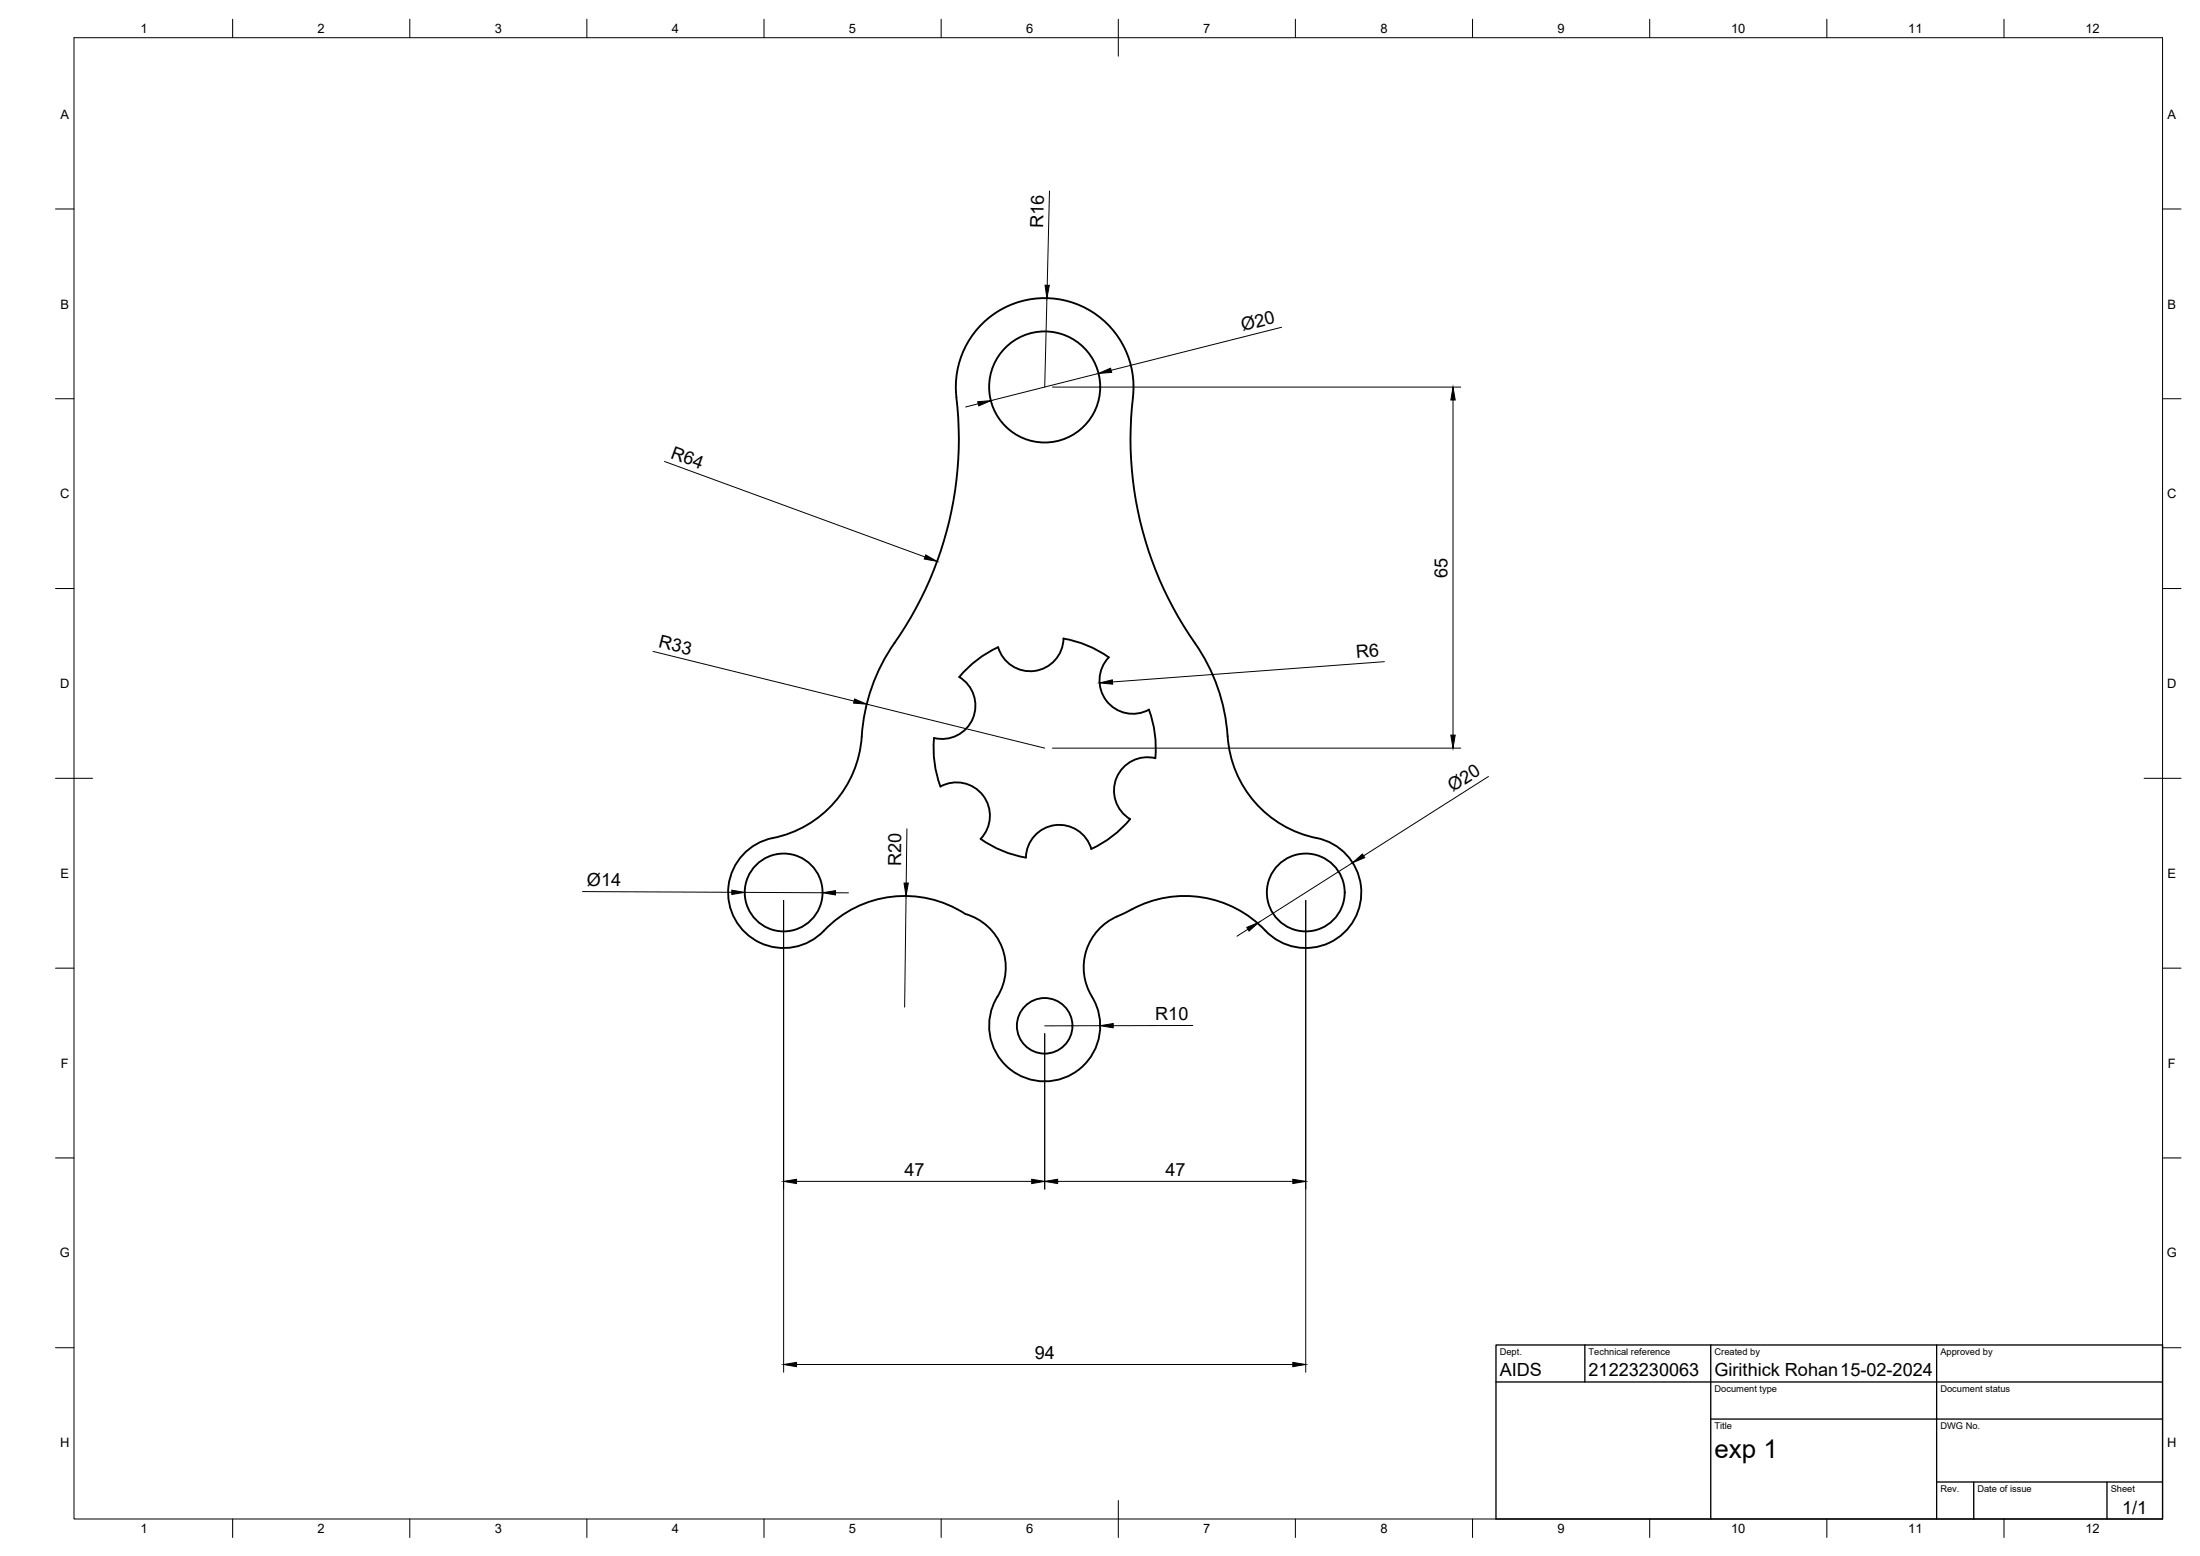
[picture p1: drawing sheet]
<svg xmlns="http://www.w3.org/2000/svg" width="594mm" height="420mm" viewBox="0 0 594 420" stroke-linecap="round" stroke-linejoin="round" font-family="sans-serif">
<!-- layer: Visible -->
<g fill="none" stroke="#000" stroke-width=".51">
<path d="M258.3 107.3a96.4 96.4 0 0 1-17.7 67.7 50.9 50.9 0 0 0-8.1 25.8 30.2 30.2 0 0 1-25.2 25.8 15 15 0 0 0-8.5 22.2 15 15 0 0 0 23.7 2.5M258.3 107.3a24 24 0 0 1 23.8-26.8 24 24 0 0 1 23.8 26.8M305.9 107.3a96.4 96.4 0 0 0 17.7 67.7 49.5 49.5 0 0 1 7.9 23.8M269.5 174.7a9 9 0 0 0 9.8 6.5 9 9 0 0 0 7.9-8.8 30.1 30.1 0 0 1 12.2 5.1 9 9 0 0 0-.6 11.7 9 9 0 0 0 11.4 2.4 30.1 30.1 0 0 1 1.8 13.1 9 9 0 0 0-10.5 5.3 9 9 0 0 0 3.7 11.2 30 30 0 0 1-10.5 8 9 9 0 0 0-9.8-6.4 9 9 0 0 0-7.9 8.8 29.8 29.8 0 0 1-12.2-5.1 9 9 0 0 0 .7-11.7 9 9 0 0 0-11.5-2.4 29.8 29.8 0 0 1-1.8-13.1 9 9 0 0 0 10.5-5.3 9 9 0 0 0-3.7-11.2 29.7 29.7 0 0 1 10.5-8M331.5 198.8a30.2 30.2 0 0 0 25.4 27.8 15 15 0 0 1 8.5 22.2 15 15 0 0 1-23.7 2.5M305.6 245.5l-1.6 .9a17.2 17.2 0 0 0-9.8 8.1 15.5 15.5 0 0 0 1.4 15.9 15 15 0 0 1-14.9 21.5 15 15 0 0 1-10.8-23.8 15 15 0 0 0-9.2-21.3 30 30 0 0 0-38.2 4.5M305.7 245.5a30 30 0 0 1 36 5.8"/>
<circle cx="282.1" cy="104.5" r="15"/>
<circle cx="211.6" cy="241" r="10.5"/>
<circle cx="352.6" cy="241" r="10.5"/>
<circle cx="282.1" cy="277" r="7.5"/>
</g>
<!-- layer: BORDER -->
<g fill="none" stroke="#000" stroke-width=".27">
<path d="M20 10.2h564v400h-564zM62.8 5.2v5M110.7 5.2v5M158.5 5.2v5M206.3 5.2v5M254.1 5.2v5M302 5.2v10M349.8 5.2v5M397.6 5.2v5M445.5 5.2v5M493.3 5.2v5M541.1 5.2v5"/>
<path d="M15 56.4h5M584 56.4h5M15 107.7h5M584 107.7h5M15 158.9h5M584 158.9h5M15 210.2h10M579 210.2h10M15 261.4h5M584 261.4h5M15 312.7h5M584 312.7h5"/>
<path d="M15 363.9h5M584 363.9h5M62.8 410.2v5M110.7 410.2v5M158.5 410.2v5M206.3 410.2v5M254.1 410.2v5M302 405.2v10M349.8 410.2v5M397.6 410.2v5M445.5 410.2v5M493.3 410.2v5"/>
<path d="M541.1 410.2v5"/>
</g>
<!-- layer: TITLEBLOCK -->
<path d="M404 363.2h180v47h-180zM404 373.2h180M428 363.2v10M462 363.2v47M523 363.2v47M462 383.2h122M523 400.2h61M533 400.2v10M569 400.2v10" fill="none" stroke="#000" stroke-width=".36"/>
<!-- layer: FD_Dimensions -->
<g fill="none" stroke="#000" stroke-width=".27">
<path d="M283.4 51.6l-.6 25.4M282.7 80.5l-.6 24M346.1 88.4l-46.1 11.6M264.2 109l-3.4 .9M284.2 104.5h110.3M296.7 100.8l-29.1 7.4M392.4 108v90.5M179.4 124.6l70.4 25.8M176.3 175.9l54.4 13.4M373.8 178.7l-73.4 5.5M234 190.1l48.1 11.9M284.2 202h110.3"/>
<path d="M401.9 209.7l-33.7 21.4M244.9 223.8l-.2 14.6M365.3 233l-25.4 16M157.3 240.7l40.3 .2M201.1 241l21 .1M211.6 243.1v127.4M225.6 241.1h3.5M244.7 241.9l-.4 30M337 250.9l-3 1.9M352.6 243.1v127.4M282.1 279.1v42M297.1 277h-15"/>
<path d="M322.1 276.9l-21.5 .1M215.1 319h63.5M285.6 319h63.5M215.1 368.4h134"/>
</g>
<g fill="#000" stroke="#000" stroke-width=".27">
<path d="M282.2 77h1.2l-.7 3.5zM296.7 100.8l3.2-1.4 .3 1.2zM264 108.5l3.6-.3-3.3 1.4zM392.4 104.5l.6 3.5h-1.2zM250 149.8l3 1.8-3.4-.7zM230.8 188.7l3.2 1.4-3.5-.2zM296.9 184.4l3.5-.8 .1 1.1zM391.8 198.5h1.2l-.6 3.5zM244.1 238.4h1.2l-.6 3.5zM365.3 233l2.6-2.4 .6 1zM197.6 240.4l3.5 .6-3.5 .5zM222.1 241.1l3.5-.6v1.2z"/>
<path d="M336.7 250.4l3.2-1.4-2.6 2.4zM297.1 277l3.5-.6v1.1zM211.6 319l3.5-.6v1.2zM278.6 318.4l3.5 .6-3.5 .6zM282.1 319l3.5-.6v1.2zM349.1 318.4l3.5 .6-3.5 .6zM211.6 368.4l3.5-.5v1.1zM349.1 367.9l3.5 .5-3.5 .6z"/>
</g>
<text font-size="7" x="463" y="393.7">exp 1</text>
<g font-size="4.9">
<text x="281.7" y="61.7" transform="rotate(-89 281.7 61.7)">R16</text>
<text x="335.6" y="89.4" transform="rotate(-14 335.6 89.4)">Ø20</text>
<text x="180.9" y="123.6" transform="rotate(20 180.9 123.6)">R64</text>
<text x="390.9" y="156" transform="rotate(-90 390.9 156)">65</text>
<text x="177.7" y="174.7" transform="rotate(14 177.7 174.7)">R33</text>
<text x="366.3" y="177.8" transform="rotate(-4 366.3 177.8)">R6</text>
<text x="392.3" y="214" transform="rotate(-32 392.3 214)">Ø20</text>
<text x="243.3" y="233.9" transform="rotate(-89 243.3 233.9)">R20</text>
<text x="158.5" y="239.2">Ø14</text>
<text x="312" y="275.5">R10</text>
<text x="244.2" y="317.6">47</text>
<text x="314.7" y="317.6">47</text>
<text x="279.4" y="367">94</text>
<text x="405" y="371.7">AIDS</text>
<text x="429" y="371.7">21223230063</text>
<text x="463" y="371.7">Girithick Rohan15-02-2024</text>
<text x="573.1" y="408.8">1/1</text>
</g>
<g font-size="3.5">
<text x="37.9" y="8.9">1</text>
<text x="85.8" y="8.9">2</text>
<text x="133.6" y="8.9">3</text>
<text x="181.4" y="8.9">4</text>
<text x="229.3" y="8.9">5</text>
<text x="277.1" y="8.9">6</text>
<text x="324.9" y="8.9">7</text>
<text x="372.7" y="8.9">8</text>
<text x="420.6" y="8.9">9</text>
<text x="467.4" y="8.9">10</text>
<text x="515.3" y="8.9">11</text>
<text x="563.1" y="8.9">12</text>
<text x="16.3" y="32">A</text>
<text x="585.3" y="32">A</text>
<text x="16.3" y="83.3">B</text>
<text x="585.3" y="83.3">B</text>
<text x="16.2" y="134.6">C</text>
<text x="585.2" y="134.6">C</text>
<text x="16.2" y="185.8">D</text>
<text x="585.2" y="185.8">D</text>
<text x="16.3" y="237">E</text>
<text x="585.3" y="237">E</text>
<text x="16.4" y="288.3">F</text>
<text x="585.4" y="288.3">F</text>
<text x="16.1" y="339.6">G</text>
<text x="585.1" y="339.6">G</text>
<text x="16.2" y="390.8">H</text>
<text x="585.2" y="390.8">H</text>
<text x="37.9" y="413.9">1</text>
<text x="85.8" y="413.9">2</text>
<text x="133.6" y="413.9">3</text>
<text x="181.4" y="413.9">4</text>
<text x="229.3" y="413.9">5</text>
<text x="277.1" y="413.9">6</text>
<text x="324.9" y="413.9">7</text>
<text x="372.7" y="413.9">8</text>
<text x="420.6" y="413.9">9</text>
<text x="467.4" y="413.9">10</text>
<text x="515.3" y="413.9">11</text>
<text x="563.1" y="413.9">12</text>
</g>
<g font-size="2.5">
<text x="405" y="366">Dept.</text>
<text x="429" y="366">Technical reference</text>
<text x="463" y="366">Created by</text>
<text x="524" y="366">Approved by</text>
<text x="463" y="376">Document type</text>
<text x="524" y="376">Document status</text>
<text x="463" y="386">Title</text>
<text x="524" y="386">DWG No.</text>
<text x="524" y="403">Rev.</text>
<text x="534" y="403">Date of issue</text>
<text x="570" y="403">Sheet</text>
</g>
</svg>
